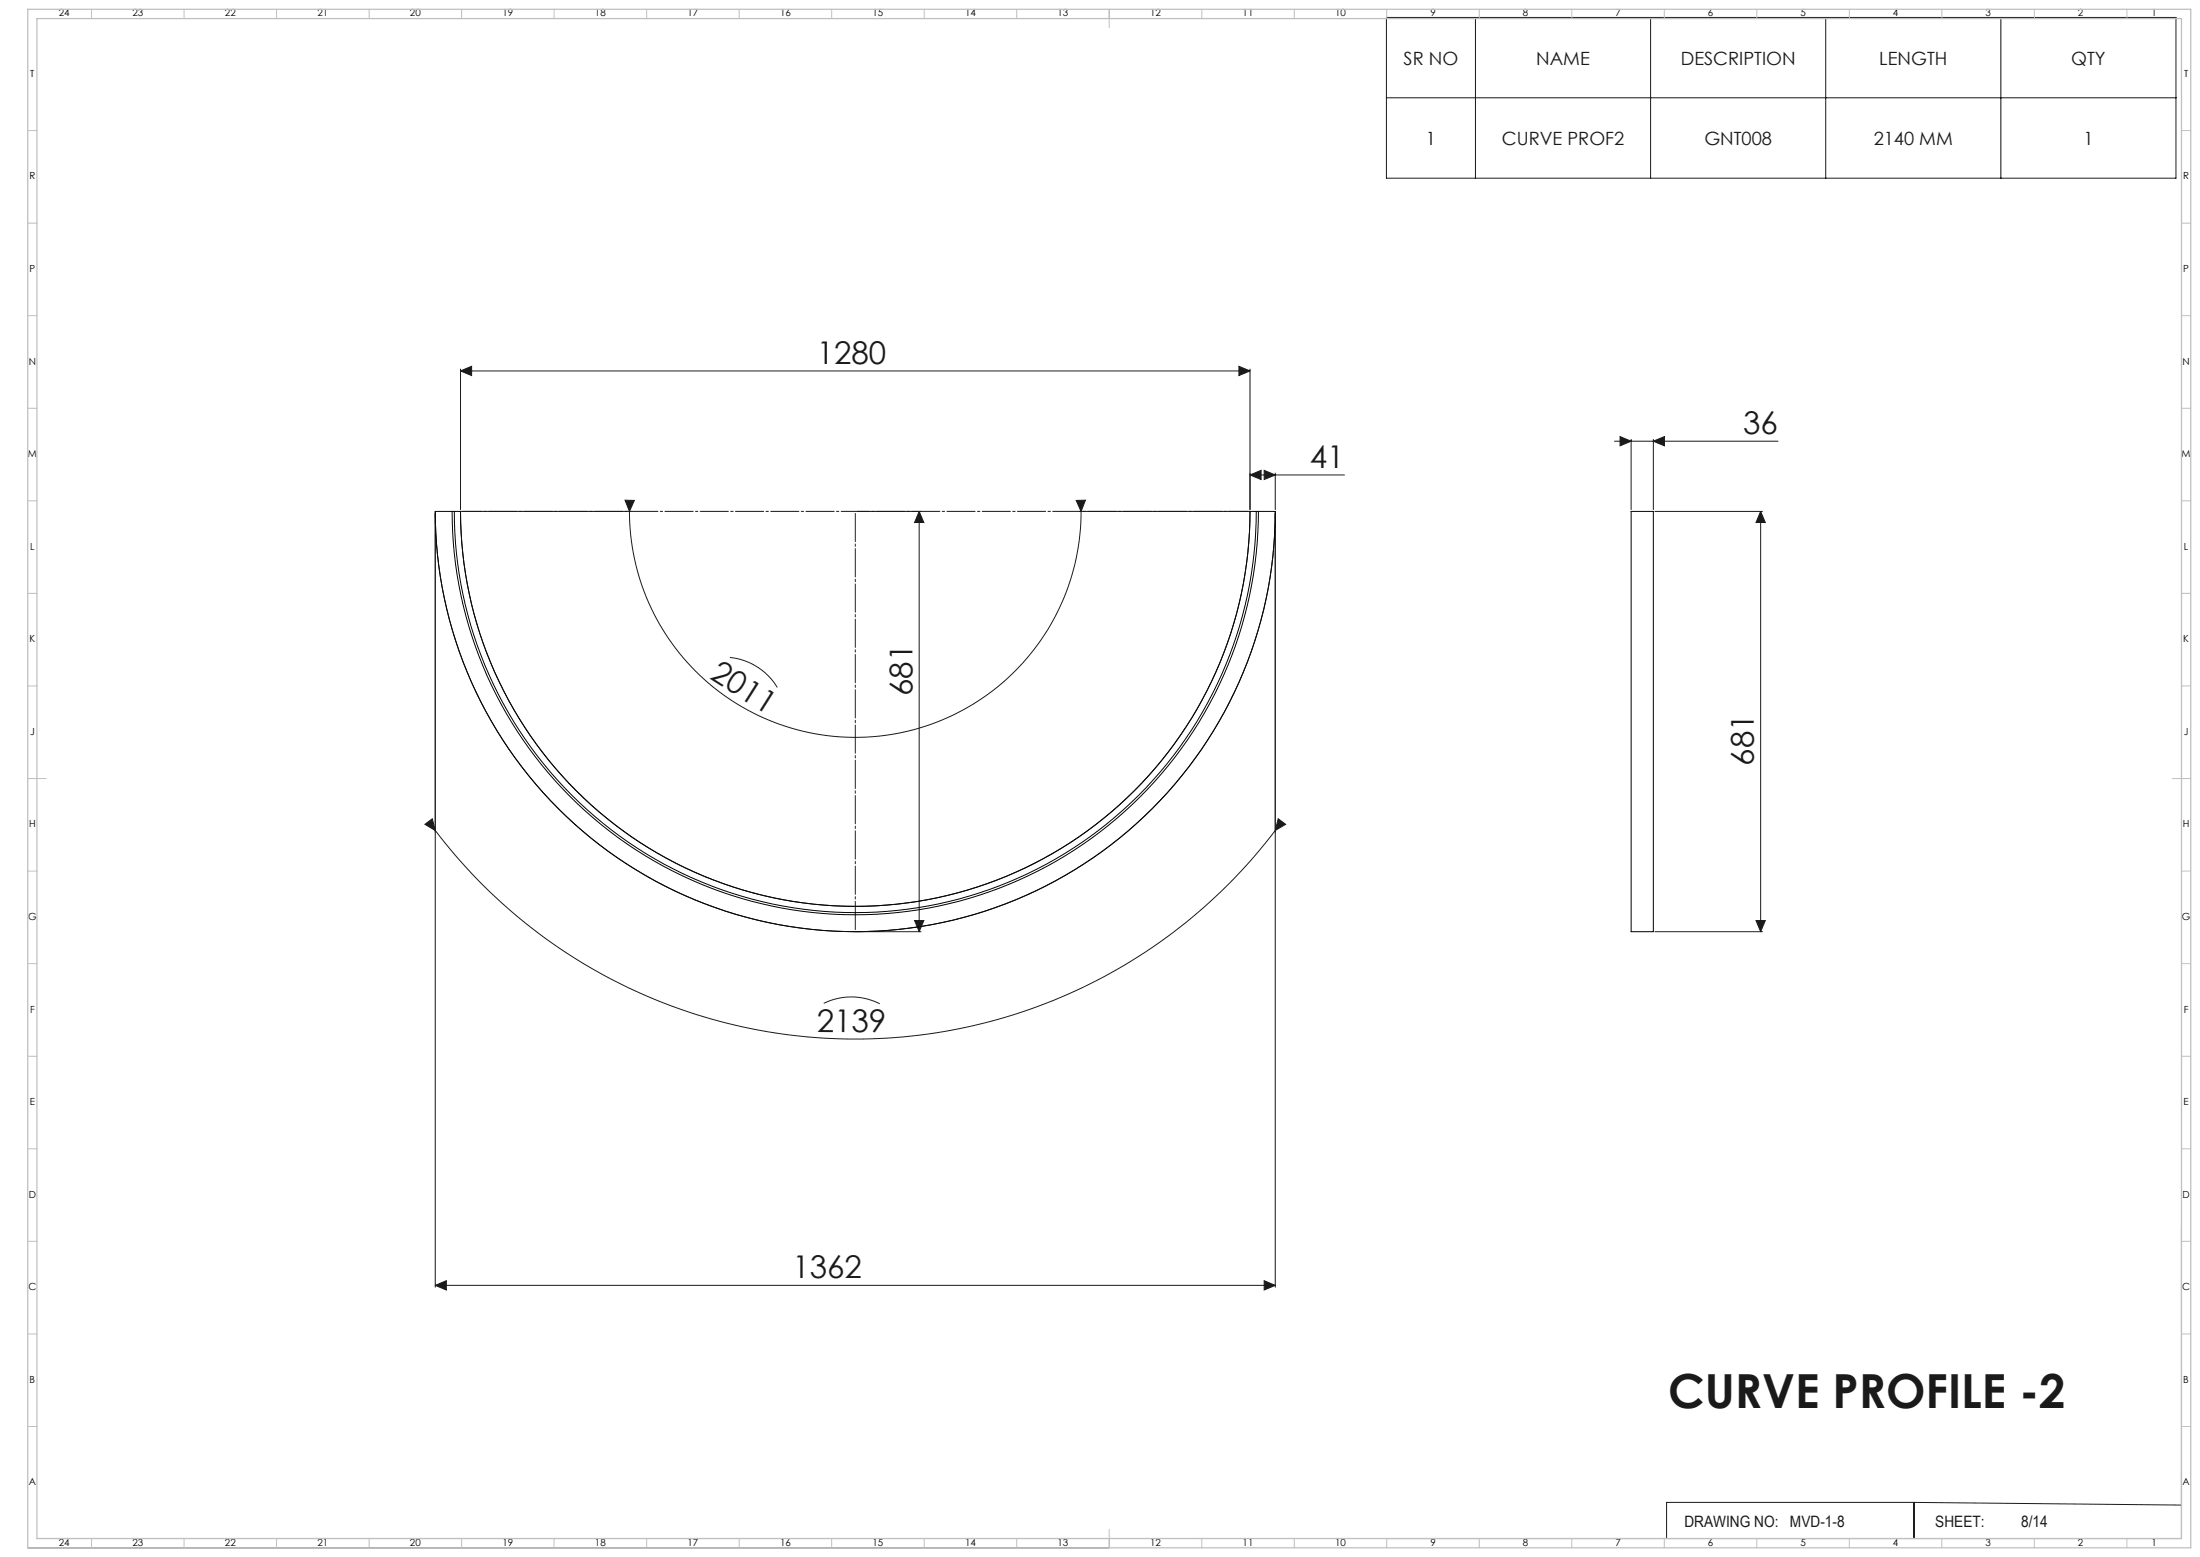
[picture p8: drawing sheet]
<svg xmlns="http://www.w3.org/2000/svg" width="1189mm" height="841mm" viewBox="0 0 1189 841" stroke-linecap="round" stroke-linejoin="round" font-family="sans-serif">
<g fill="none" stroke="#191924" stroke-width=".54">
<path d="M749 9h427v87h-427zM797 9v87M892 9v87M987 9v87M1081 9v87M749 53h427M249 199v76M670 198l6 2-6 3zM676 199v76M249 200l6-2v5zM249 200h427M873 238h88"/>
<path d="M876 236l6 2-6 3zM882 237v38M894 238l6-2v5zM894 237v38M676 257l6-3v5zM676 257h51M683 254l6 3-6 2zM689 256v19M235 277v418M235 276a227 227 0 0 0 227 227 227 227 0 0 0 227-227M249 276a213 213 0 0 0 213 214 213 213 0 0 0 214-214M250 276h91"/>
<path d="M338 270h5l-3 6zM340 276a122 122 0 0 0 122 122 122 122 0 0 0 122-122M463 276h35M497 276l2 6h-5zM497 276v227M582 270h5l-3 6zM583 276h92M689 277v418M894 276h59M952 276l2 6h-5zM952 276v227M394 355a34 34 0 0 1 26 16"/>
<path d="M230 445l4-3 1 7zM235 449a285 285 0 0 0 454 0M691 442l4 3-6 4zM494 497h5l-2 6zM949 497h5l-2 6zM463 503h35M894 503h59M445 542a34 34 0 0 1 30 0M1179 662v169h-430M235 694l6-2v5zM235 694h454M683 692l6 2-6 3z"/>
<path d="M1034 812h-133v19M1034 812v19M1034 812l145 1M15 836h584M20 831h579M648 831h1"/>
</g>
<path d="M249 276h427" fill="none" stroke="#191924" stroke-width=".54" stroke-dasharray="15.2 1.3 1.3 1.3" stroke-dashoffset="3.8"/>
<path d="M462 276v227" fill="none" stroke="#191924" stroke-width=".54" stroke-dasharray="15.2 1.3 1.3 1.3" stroke-dashoffset="-1.1"/>
<g fill="none" stroke="#c0c0c0" stroke-width=".54">
<path d="M49 5v5M99 5v5M149 5v5M199 5v5M249 5v5M299 5v5M349 5v5M399 5v5M449 5v5M499 5v5M549 5v5M599 5v10"/>
<path d="M649 5v5M699 5v5M749 5v5M799 5v5M849 5v5M899 5v5M949 5v5M999 5v5M1049 5v5M1099 5v5M1149 5v5M15 71h5"/>
<path d="M1179 71h5M15 121h5M1179 121h5M15 171h5M1179 171h5M15 221h5M1179 221h5M15 271h5M1179 271h5M15 321h5M1179 321h5M15 371h5"/>
<path d="M1179 371h5M15 421h10M1174 421h10M15 471h5M1179 471h5M15 521h5M1179 521h5M15 571h5M1179 571h5M15 621h5M1179 621h5M15 671h5"/>
<path d="M1179 671h5M15 721h5M1179 721h5M15 771h5M1179 771h5M49 831v5M99 831v5M149 831v5M199 831v5M249 831v5M299 831v5M349 831v5"/>
<path d="M399 831v5M449 831v5M499 831v5M549 831v5M599 826v10M649 831v5M699 831v5M749 831v5M799 831v5M849 831v5M899 831v5M949 831v5"/>
<path d="M999 831v5M1049 831v5M1099 831v5M1149 831v5"/>
</g>
<path d="M15 5h1169v831h-1169zM20 10h1159v821h-1159z" fill="none" stroke="#c0c0c0" stroke-width=".7"/>
<g fill="#191924">
<path d="M249 200l6-2v5zM670 198l6 2-6 3z"/>
<path d="M235 694l6-2v5zM683 692l6 2-6 3z"/>
<path d="M683 254l6 3-6 2zM676 257l6-3v5z"/>
<path d="M497 276l2 6h-5zM494 497h5l-2 6z"/>
<path d="M582 270h5l-3 6zM338 270h5l-3 6z"/>
<path d="M691 442l4 3-6 4zM230 445l4-3 1 7z"/>
<path d="M876 236l6 2-6 3zM894 238l6-2v5z"/>
<path d="M952 276l2 6h-5zM949 497h5l-2 6z"/>
</g>
<g fill="none" stroke="#000" stroke-width=".54">
<path d="M244 276a218 218 0 0 0 218 218 218 218 0 0 0 218-218M244 276h-9a227 227 0 0 0 227 227 227 227 0 0 0 227-227M244 276h2M246 276a217 217 0 0 0 216 217 217 217 0 0 0 217-217M246 276h3M249 276h.1M249 276a213 213 0 0 0 213 214 213 213 0 0 0 214-214h3M679 276h1M680 276h9M689 276h.1M882 276v227M882 276h.1"/>
<path d="M882 276h12v227h-12M882 503h.1"/>
</g>
<text font-size="25.4" fill="#191924" x="902" y="760">CURVE PROFILE -2</text>
<g font-size="16.9" fill="#191924">
<text x="441" y="197">1280</text>
<text x="942" y="235">36</text>
<text x="708" y="253">41</text>
<text x="383" y="366" transform="rotate(32 383 366)">2011</text>
<text x="493" y="376" transform="rotate(-90 493 376)">681</text>
<text x="948" y="414" transform="rotate(-90 948 414)">681</text>
<text x="441" y="557">2139</text>
<text x="428" y="691">1362</text>
</g>
<g font-size="9.9" fill="#191924">
<text x="759" y="35">SR NO</text>
<text x="830" y="35">NAME</text>
<text x="908" y="35">DESCRIPTION</text>
<text x="1016" y="35">LENGTH</text>
<text x="1119" y="35">QTY</text>
<text x="771" y="78">1</text>
<text x="812" y="78">CURVE PROF2</text>
<text x="921" y="78">GNT008</text>
<text x="1013" y="78">2140 MM</text>
<text x="1126" y="78">1</text>
</g>
<g font-size="8.5" fill="#191924">
<text x="910" y="825">DRAWING NO:</text>
<text x="967" y="825">MVD-1-8</text>
<text x="1046" y="825">SHEET:</text>
<text x="1092" y="825">8/14</text>
</g>
<g font-size="5.3">
<text x="32" y="9">24</text>
<text x="72" y="9">23</text>
<text x="122" y="9">22</text>
<text x="172" y="9">21</text>
<text x="222" y="9">20</text>
<text x="272" y="9">19</text>
<text x="322" y="9">18</text>
<text x="372" y="9">17</text>
<text x="422" y="9">16</text>
<text x="472" y="9">15</text>
<text x="522" y="9">14</text>
<text x="572" y="9">13</text>
<text x="622" y="9">12</text>
<text x="672" y="9">11</text>
<text x="722" y="9">10</text>
<text x="773" y="9">9</text>
<text x="823" y="9">8</text>
<text x="873" y="9">7</text>
<text x="923" y="9">6</text>
<text x="973" y="9">5</text>
<text x="1023" y="9">4</text>
<text x="1073" y="9">3</text>
<text x="1123" y="9">2</text>
<text x="1163" y="9">1</text>
<text x="16" y="42">T</text>
<text x="1180" y="42">T</text>
<text x="16" y="97">R</text>
<text x="1180" y="97">R</text>
<text x="16" y="147">P</text>
<text x="1180" y="147">P</text>
<text x="16" y="197">N</text>
<text x="1180" y="197">N</text>
<text x="15" y="247">M</text>
<text x="1179" y="247">M</text>
<text x="16" y="297">L</text>
<text x="1180" y="297">L</text>
<text x="16" y="347">K</text>
<text x="1180" y="347">K</text>
<text x="16" y="397">J</text>
<text x="1180" y="397">J</text>
<text x="16" y="447">H</text>
<text x="1180" y="447">H</text>
<text x="15" y="497">G</text>
<text x="1179" y="497">G</text>
<text x="16" y="547">F</text>
<text x="1180" y="547">F</text>
<text x="16" y="597">E</text>
<text x="1180" y="597">E</text>
<text x="16" y="647">D</text>
<text x="1180" y="647">D</text>
<text x="15" y="697">C</text>
<text x="1179" y="697">C</text>
<text x="16" y="747">B</text>
<text x="1180" y="747">B</text>
<text x="16" y="802">A</text>
<text x="1180" y="802">A</text>
<text x="32" y="835">24</text>
<text x="72" y="835">23</text>
<text x="122" y="835">22</text>
<text x="172" y="835">21</text>
<text x="222" y="835">20</text>
<text x="272" y="835">19</text>
<text x="322" y="835">18</text>
<text x="372" y="835">17</text>
<text x="422" y="835">16</text>
<text x="472" y="835">15</text>
<text x="522" y="835">14</text>
<text x="572" y="835">13</text>
<text x="622" y="835">12</text>
<text x="672" y="835">11</text>
<text x="722" y="835">10</text>
<text x="773" y="835">9</text>
<text x="823" y="835">8</text>
<text x="873" y="835">7</text>
<text x="923" y="835">6</text>
<text x="973" y="835">5</text>
<text x="1023" y="835">4</text>
<text x="1073" y="835">3</text>
<text x="1123" y="835">2</text>
<text x="1163" y="835">1</text>
</g>
</svg>
